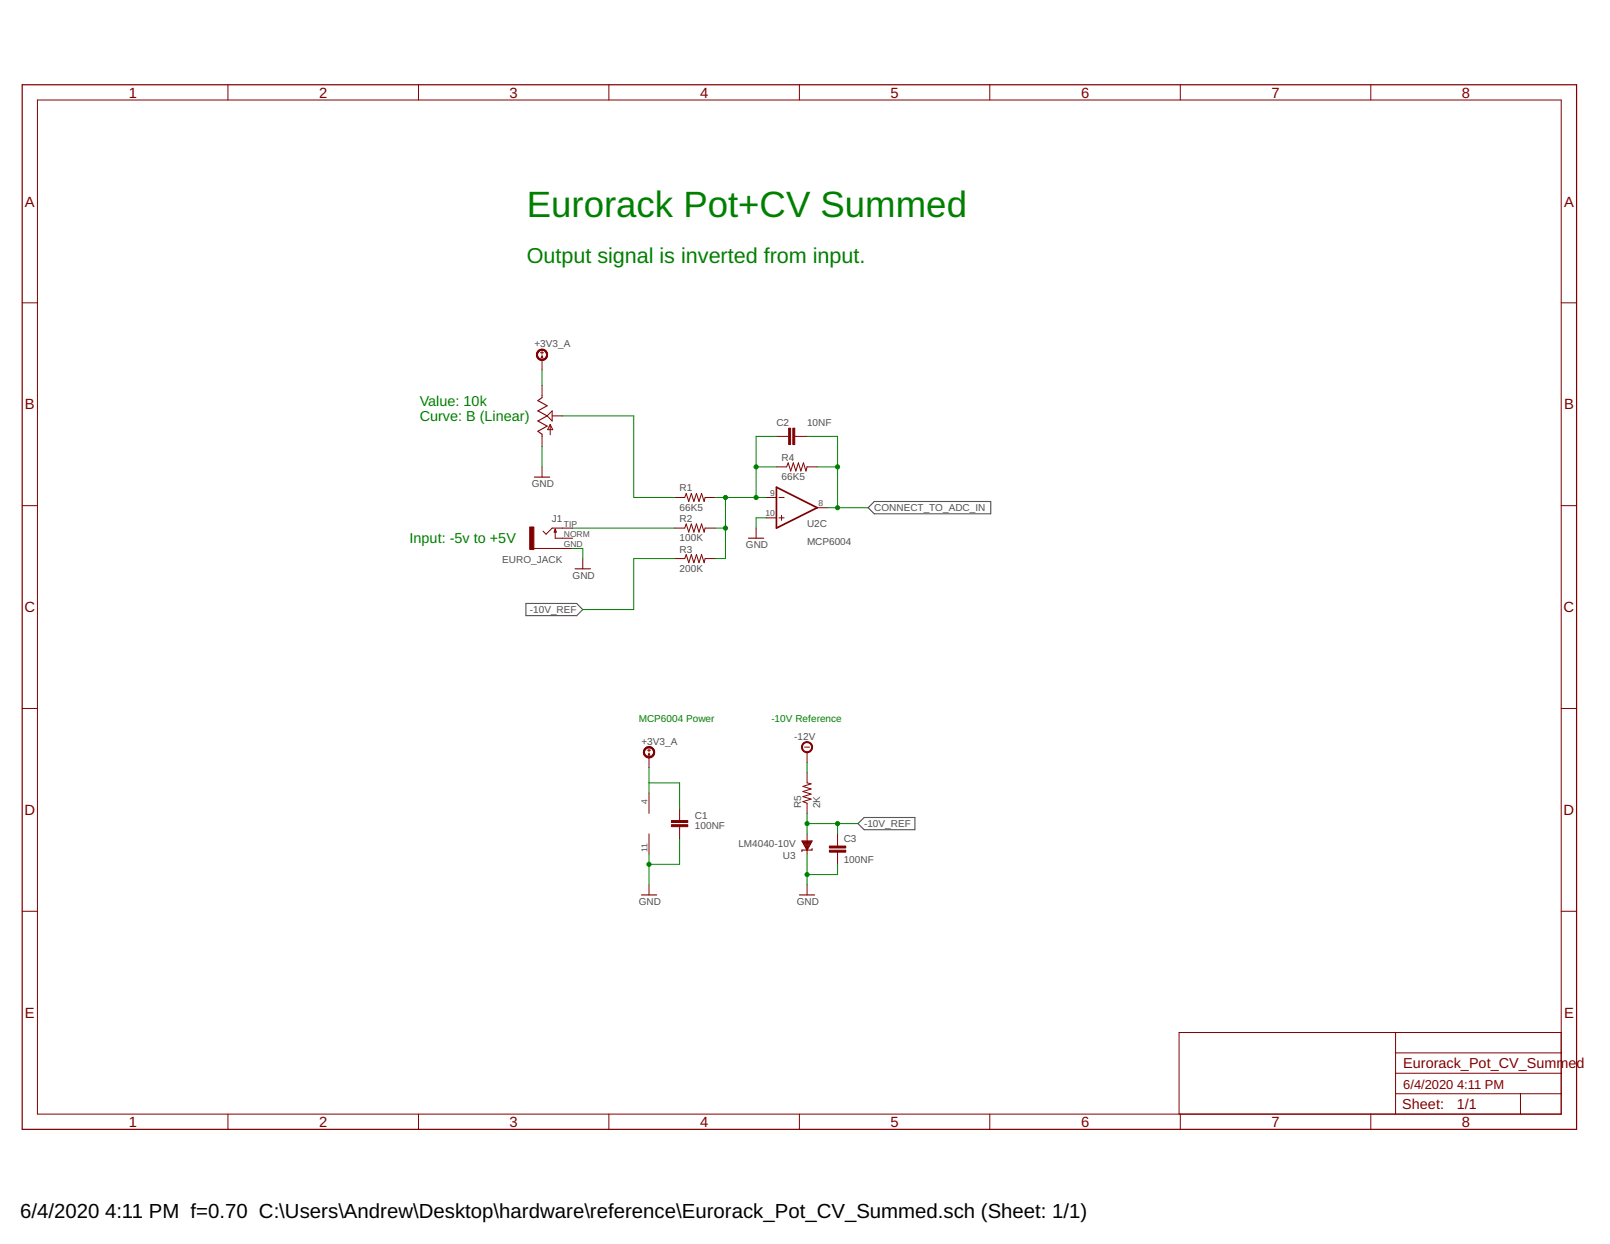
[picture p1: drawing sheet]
<svg xmlns="http://www.w3.org/2000/svg" width="279mm" height="216mm" viewBox="0 0 279 216" stroke-linecap="round" stroke-linejoin="round" font-family="sans-serif">
<path d="M151.7 87h20.2v2.2h-20.2l-1-1.1zM91.3 104.7h8.8l1 1.1-1 1h-8.8zM148.9 142.9l1.1-1h8.8v2.1h-8.8z" fill="none" stroke="#505050" stroke-width=".19"/>
<g fill="none" stroke="#800000" stroke-width=".17">
<path d="M6.5 17.4h264.4v176h-264.4zM39.6 14.7v2.7M72.6 14.7v2.7M105.7 14.7v2.7M138.7 14.7v2.7M171.8 14.7v2.7M204.8 14.7v2.7M237.9 14.7v2.7M3.9 52.6h2.6M270.9 52.6h2.7M93.8 61.2h.5M93.9 62.2l.2-.5 .1 .5"/>
<path d="M94 62.1h.1M94.1 61v.5M94.1 62.5v1.7M94.1 66.9v2.1M94.1 75.4v2.1M95 72.2l.8-.9v1.8zM95.5 73.7v1.8M95.5 73.7l.4 .9h-.9zM95.8 72.2h1.8M134.7 75.7h2.2M137.9 75.7h2.2M3.9 87.8h2.6"/>
<path d="M92.6 95.2h6.8M94.1 81v1.8M96.4 91.8v1.6h3M99.4 91.7h-3.6l-1 1-.6-.5M101.1 96.9v1.8M117.1 91.7h1.7l.3-.8 .4 1.5 .5-1.5 .4 1.5 .5-1.5 .4 1.5 .5-1.5 .4 1.5 .2-.7h1.7M117.1 86.3h1.7l.3-.7 .4 1.4 .5-1.4 .4 1.4 .5-1.4 .4 1.4 .5-1.4 .4 1.4 .2-.7h1.7M117.1 96.9h1.7l.3-.7 .4 1.5 .5-1.5 .4 1.5 .5-1.5 .4 1.5 .5-1.5 .4 1.5 .2-.8h1.7M131.2 91.7v1.7M133 86.3h1.7M133 89.9h1.7M134.7 81h1.8l.3-.7 .4 1.4 .5-1.4 .4 1.4 .5-1.4 .4 1.4 .4-1.4 .5 1.4 .2-.7h1.7"/>
<path d="M135.2 86.3h.9M135.2 89.9h.9M135.6 89.4v.9M141.8 88.1h1.8M270.9 87.8h2.7M3.9 123h2.6M112.4 130.2h.5M112.5 131.2l.1-.5 .2 .5M112.5 131h.2M112.6 129.9v.6M112.6 131.4v1.8M112.6 137.6v3.6"/>
<path d="M139.6 129.7h.9M140.1 130.6v1.7M140.1 134.1v1.8l.7 .1-1.5 .5 1.5 .4-1.5 .5 1.5 .4-1.5 .5 1.5 .4-1.5 .4 .8 .3v1.8M270.9 123h2.7M3.9 158.2h2.6M112.6 144.7v3.6M112.6 153.5v1.8M117.9 140.3v2.1M117.9 143.5v2.1M140.1 144.7v3.6M140.1 153.5v1.8M145.4 144.7v2.1"/>
<path d="M145.4 147.9v2.1M270.9 158.2h2.7M242.2 179.2v14.2M270.9 179.2h-66.3v14.2M39.6 193.4v2.6M72.6 193.4v2.6M105.7 193.4v2.6M138.7 193.4v2.6M171.8 193.4v2.6M204.8 193.4v2.6M237.9 193.4v2.6M242.2 189.8h28.7"/>
<path d="M242.2 186.3h28.7M242.2 182.7h28.7M263.9 189.8v3.6"/>
</g>
<g fill="#800000" stroke="#800000" stroke-width=".17">
<path d="M116.5 142.4h2.9v.3h-2.9z"/>
<path d="M116.5 143.1h2.9v.4h-2.9z"/>
<path d="M91.9 91.5h.7v3.9h-.7z"/>
<path d="M137.6 74.3h.3v2.9h-.3z"/>
<path d="M136.9 74.3h.3v2.9h-.3z"/>
<path d="M143.9 147.6h2.9v.3h-2.9z"/>
<path d="M143.9 146.8h2.9v.4h-2.9z"/>
</g>
<g fill="none" stroke="#800000" stroke-width=".19">
<path d="M94.1 69l-.8 .5 1.7 .9-1.7 .9 1.7 .9-1.7 .9 1.7 .9-1.7 .8 .8 .6M92.7 82.8h2.7M96.4 91.8l.1 .6h-.3zM99.8 98.7h2.7M129.9 93.4h2.6M111.3 155.3h2.7M138.7 155.3h2.7M139.2 145.9h1.7l-.8 1.6zM139.2 146.1h1.7M139.3 146.2h1.5M139.4 146.4h1.3M139.5 146.5h1.1"/>
<path d="M139.6 146.7h.9M139.6 146.8h.9M139.7 147h.7M139.8 147.1h.5M139.9 147.2h.3M140 147.4h.1M140.9 147.3v.2h-1.7v.3"/>
</g>
<path d="M3.9 14.7h269.7v181.3h-269.7z" fill="none" stroke="#800000" stroke-width=".21"/>
<g fill="#800000" stroke="#800000" stroke-width=".17">
<path d="M112 129.8a.98 .98 0 0 1 1.5 .4 .98 .98 0 0 1-.7 1.3 .98 .98 0 0 1-1.1-.9h.1a.79 .79 0 0 1 1.2-.7 .79 .79 0 0 1 .1 1.3 .79 .79 0 0 1-1.2-.4l-.1-.2h-.1v-.3z" fill-rule="evenodd"/>
<path d="M112 129.8a.98 .98 0 0 1 1.5 .4 .98 .98 0 0 1-.7 1.3 .98 .98 0 0 1-1.1-.9h.1a.79 .79 0 0 1 1.2-.7 .79 .79 0 0 1 .1 1.3 .79 .79 0 0 1-1.2-.4l-.1-.2h-.1v-.3z" fill-rule="evenodd"/>
<path d="M93.5 60.8a.97 .97 0 0 1 1.4 .3 .97 .97 0 0 1-.6 1.4 .97 .97 0 0 1-1.2-.9h.2a.8 .8 0 0 1 1.1-.8 .8 .8 0 0 1 .2 1.3 .8 .8 0 0 1-1.3-.3v-.2h-.2z" fill-rule="evenodd"/>
<path d="M93.5 60.8a.97 .97 0 0 1 1.4 .3 .97 .97 0 0 1-.6 1.4 .97 .97 0 0 1-1.2-.9h.2a.8 .8 0 0 1 1.1-.8 .8 .8 0 0 1 .2 1.3 .8 .8 0 0 1-1.3-.3v-.2h-.2z" fill-rule="evenodd"/>
<path d="M139.4 128.9a.97 .97 0 0 1 1.5 .3 .97 .97 0 0 1-.6 1.4 .97 .97 0 0 1-1.2-.9h.2a.8 .8 0 0 1 1.1-.8 .8 .8 0 0 1 .2 1.3 .8 .8 0 0 1-1.3-.3v-.2h-.2z" fill-rule="evenodd"/>
</g>
<path d="M134.7 84.6l7.1 3.5-7.1 3.6z" fill="none" stroke="#800000" stroke-width=".3"/>
<g fill="none" stroke="#008000" stroke-width=".17">
<path d="M94.1 64.2v2.7M94.1 77.5v3.5M97.6 72.2h12.4v14.1h7.1M134.7 75.7h-3.5v10.6M140.1 75.7h5.3v12.4M99.4 95.2h1.7v1.7M99.4 91.7h17.7M117.1 96.9h-7.1v8.9h-8.9M124.1 91.7h1.8M124.1 86.3h8.9M125.9 86.3v10.6h-1.8M131.2 81h3.5"/>
<path d="M133 89.9h-1.8v1.8M141.8 81h3.6M143.6 88.1h7.1M112.6 133.2v4.4M112.6 135.9h5.3v4.4M140.1 132.3v1.8M112.6 148.3v5.2M117.9 145.6v4.4h-5.3M140.1 141.2v3.5M140.1 148.3v5.2M140.1 142.9h8.8M145.4 150v1.8h-5.3"/>
<path d="M145.4 142.9v1.8"/>
</g>
<g fill="#008000" stroke="#008000" stroke-width=".17">
<circle cx="112.6" cy="150" r=".36"/>
<circle cx="140.1" cy="151.8" r=".36"/>
<circle cx="125.9" cy="86.3" r=".36"/>
<circle cx="131.2" cy="86.3" r=".36"/>
<circle cx="131.2" cy="81" r=".36"/>
<circle cx="125.9" cy="91.7" r=".36"/>
<circle cx="145.4" cy="81" r=".36"/>
<circle cx="145.4" cy="88.1" r=".36"/>
<circle cx="140.1" cy="142.9" r=".36"/>
<circle cx="145.4" cy="142.9" r=".36"/>
</g>
<text font-size="6.3" fill="#008000" x="91.4" y="37.7">Eurorack Pot+CV Summed</text>
<text font-size="3.7" fill="#008000" x="91.4" y="45.7">Output signal is inverted from input.</text>
<g font-size="3.5">
<text x="3.5" y="211.4">6/4/2020</text>
<text x="18.2" y="211.4">4:11 PM f=0.70 C:\Users\Andrew\Desktop\hardware\reference\Eurorack_Pot_CV_Summed.sch (Sheet: 1/1)</text>
</g>
<g font-size="2.6" fill="#800000">
<text x="22.3" y="16.9">1</text>
<text x="55.4" y="16.9">2</text>
<text x="88.4" y="16.9">3</text>
<text x="121.5" y="16.9">4</text>
<text x="154.6" y="16.9">5</text>
<text x="187.6" y="16.9">6</text>
<text x="220.7" y="16.9">7</text>
<text x="253.7" y="16.9">8</text>
<text x="4.3" y="35.9">A</text>
<text x="271.4" y="35.9">A</text>
<text x="4.3" y="71.1">B</text>
<text x="271.4" y="71.1">B</text>
<text x="4.3" y="106.3">C</text>
<text x="271.4" y="106.3">C</text>
<text x="4.3" y="141.5">D</text>
<text x="271.4" y="141.5">D</text>
<text x="4.3" y="176.7">E</text>
<text x="271.4" y="176.7">E</text>
<text x="22.3" y="195.6">1</text>
<text x="55.4" y="195.6">2</text>
<text x="88.4" y="195.6">3</text>
<text x="121.5" y="195.6">4</text>
<text x="154.6" y="195.6">5</text>
<text x="187.6" y="195.6">6</text>
<text x="220.7" y="195.6">7</text>
<text x="253.7" y="195.6">8</text>
</g>
<g font-size="2.5" fill="#008000">
<text x="72.8" y="70.4">Value: 10k</text>
<text x="72.8" y="73.1">Curve: B (Linear)</text>
<text x="71.1" y="94.3">Input: -5v to +5V</text>
</g>
<g font-size="2.5" fill="#800000">
<text x="243.5" y="185.4">Eurorack_Pot_CV_Summed</text>
<text x="243.3" y="192.6">Sheet:</text>
<text x="252.8" y="192.5">1/1</text>
</g>
<g font-size="2.2" fill="#800000">
<text x="243.5" y="188.9">6/4/2020</text>
<text x="252.9" y="188.9">4:11 PM</text>
</g>
<g font-size="1.7" fill="#505050">
<text x="92.7" y="60.2">+3V3_A</text>
<text x="134.7" y="74">C2</text>
<text x="140.1" y="74">10NF</text>
<text x="135.6" y="83.3">66K5</text>
<text x="135.6" y="80">R4</text>
<text x="92.3" y="84.6">GND</text>
<text x="117.9" y="88.6">66K5</text>
<text x="117.9" y="85.3">R1</text>
<text x="151.7" y="88.7">CONNECT_TO_ADC_IN</text>
<text x="95.8" y="90.6">J1</text>
<text x="117.9" y="93.9">100K</text>
<text x="117.9" y="90.6">R2</text>
<text x="117.9" y="95.9">R3</text>
<text x="129.4" y="95.2">GND</text>
<text x="140.1" y="94.6">MCP6004</text>
<text x="140.1" y="91.5">U2C</text>
<text x="87.2" y="97.7">EURO_JACK</text>
<text x="99.4" y="100.5">GND</text>
<text x="117.9" y="99.3">200K</text>
<text x="91.9" y="106.4">-10V_REF</text>
<text x="111.3" y="129.2">+3V3_A</text>
<text x="137.8" y="128.5">-12V</text>
<text x="120.6" y="143.8">100NF</text>
<text x="120.6" y="142.1">C1</text>
<text x="139" y="140.3" transform="rotate(-90 139 140.3)">R5</text>
<text x="142.3" y="140.3" transform="rotate(-90 142.3 140.3)">2K</text>
<text x="150" y="143.6">-10V_REF</text>
<text x="128.1" y="147.1">LM4040-10V</text>
<text x="135.9" y="149">U3</text>
<text x="146.4" y="149.7">100NF</text>
<text x="146.4" y="146.2">C3</text>
<text x="110.9" y="157.1">GND</text>
<text x="138.3" y="157.1">GND</text>
</g>
<g font-size="1.7" fill="#008000">
<text x="110.9" y="125.3">MCP6004 Power</text>
<text x="133.9" y="125.3">-10V Reference</text>
</g>
<g font-size="1.5" fill="#505050">
<text x="132.8" y="89.6">10</text>
<text x="133.7" y="86.1">9</text>
<text x="142.1" y="87.9">8</text>
<text x="97.8" y="94.9">GND</text>
<text x="97.8" y="91.4">TIP</text>
<text x="97.8" y="93.2">NORM</text>
<text x="112.4" y="139.5" transform="rotate(-90 112.4 139.5)">4</text>
<text x="112.4" y="147.9" transform="rotate(-90 112.4 147.9)">11</text>
</g>
</svg>
